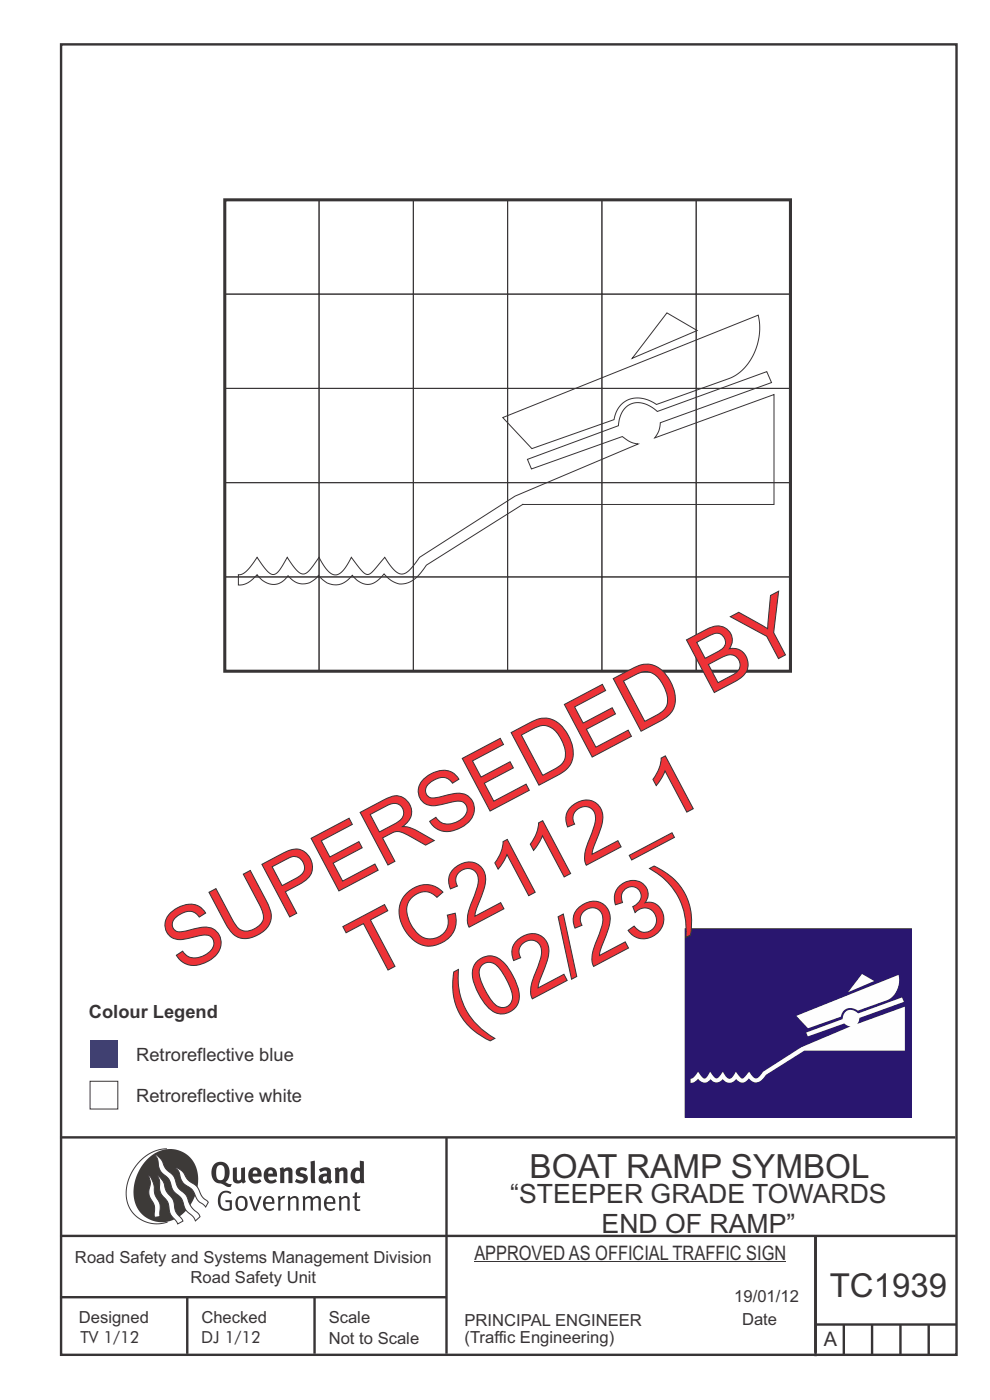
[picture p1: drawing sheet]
<svg xmlns="http://www.w3.org/2000/svg" width="210mm" height="297mm" viewBox="0 0 210 297" stroke-linecap="round" stroke-linejoin="round" font-family="sans-serif">
<g fill="none" stroke="#373435" stroke-width=".51">
<path d="M13 9.4h189.9v278h-189.9zM12.7 241.3h190M94.7 241.4v45.8M12.7 275.2h82M12.7 262.2h190.1M39.7 275.2v12M66.7 275.2v12M173 262.1v25.6M173 281h30M179 281v6.4M185 281v6.4M191 281v6.4"/>
<path d="M197 281v6.4"/>
</g>
<path d="M100.6 267.7h66.2" fill="none" stroke="#373435" stroke-width=".21"/>
<path d="M35.4 243.7a9.5 9.5 0 0 0-8.6 10.4 6.5 6.5 0 0 0 8.8 5.1" fill="none" stroke="#3d3a38" stroke-width=".21"/>
<path d="M31.3 245.9a6.1 6.1 0 0 1 7.3-1.6 6.1 6.1 0 0 1 3.4 6.6 8.8 8.8 0 0 1-7.2 8.4 6.1 6.1 0 0 1-6.4-7.5 10.5 10.5 0 0 1 2.9-5.9z" fill-rule="evenodd" fill="#3d3a38"/>
<g fill="#fefefe" stroke="#3d3a38" stroke-width=".21">
<path d="M31.6 249.4l.3 .3 .6 1.2 .4 2.5 1 2 .1 2.7-1.2 .2-.1-2.5-.9-1.8-.2-.7 .3-2.4z" fill-rule="evenodd"/>
<path d="M37.1 247.7l.6 .1 .9 .6 1.3 1.9 1.9 1.5 1.1 2.1 1.3 1.2-.6 1-1.6-1.5-1.2-2.2-2-1.5-.5-.9-.4-1.5z" fill-rule="evenodd"/>
<path d="M32.8 244.9l.4 .1 .9 .8 1 2.1 1.7 1.5 .9 2.5 1.7 1.6 1.2 2.5 1.6 1.6 .2 .5-1 .9-.4-.9-1.6-1.5-1-2.4-1.7-1.7-.9-2.4-1.8-1.7-.3-.9-.3-1.6z" fill-rule="evenodd"/>
<path d="M33.4 249.4l.5 .3 .7 1 .7 2 1.5 1.9 .5 2.5 1.4 1.8 .1 .1-1.1 .7-1.6-2.2-.6-2.5-1.4-1.9-.3-1v-1.6z" fill-rule="evenodd"/>
</g>
<g fill="#373435">
<path d="M46.8 253.1l.5-.4 .6-.1 .7 .1 .5 .3-.2 .3-.9-.3-.8 .2-.3 .7-.1 1.1 .1 .6 .3 .5 .5 .3 .6 .1 .4-.2v-1.3h-.8l-.1-.4h1.4v2l-.7 .2-.8 .1-.6-.2-.5-.5-.3-.8-.1-.9 .2-.8z" fill-rule="evenodd"/>
<path d="M50.7 254.3l.7-.2 .5 .5 .1 1.2-.2 .4-.3 .3h-.5l-.4-.4-.2-1.1zM50.4 254l-.5 1.1 .2 1.2 .8 .6 1-.2 .4-.4 .2-.5v-.8l-.2-.7-.3-.4-.5-.2h-.6z" fill-rule="evenodd"/>
<path d="M52.8 253.8l.5-.1 .9 2.6 .8-2.5h.5l-1.1 3h-.5z" fill-rule="evenodd"/>
<path d="M56.6 254.2l.4-.1 .4 .1 .2 .3 .1 .5h-1.4zM56.2 254l-.4 1v.7l.3 .6 .3 .4 .6 .2 1-.3 .2-.1-.2-.3-.6 .3-.7-.2-.3-.2-.1-.6v-.1h1.9l-.2-1.2-.8-.5-.5 .1z" fill-rule="evenodd"/>
<path d="M58.9 253.8l.5-.1 .1 .5 .4-.4 .6-.1-.2 .5-.4 .1-.4 .3v2.2h-.5z" fill-rule="evenodd"/>
<path d="M61 253.8h.5a.24 .24 0 0 0 .1 .3 .24 .24 0 0 0 .3-.2l.8-.2 .6 .5v2.6h-.4l-.1-2.3-.1-.3-.3-.1-.8 .5v2.2h-.5z" fill-rule="evenodd"/>
<path d="M64.2 253.8h.4a.23 .23 0 0 0 .2 .3 .23 .23 0 0 0 .3-.2l.5-.2 .5 .2a.23 .23 0 0 0 .3 .2 .23 .23 0 0 0 .2-.1l.8-.3 .6 .4 .1 2.7h-.5v-2.3l-.1-.3-.3-.1-.8 .5v2.2h-.5v-2.3l-.1-.3h-.3l-.8 .4v2.2h-.4z" fill-rule="evenodd"/>
<path d="M69.5 254.2l.5-.1 .4 .1 .2 .8h-1.3zM69.2 254l-.5 1 .1 .7 .2 .6 .4 .4 .4 .2 1.1-.3 .2-.1-.2-.3-.6 .3-.7-.2-.3-.3v-.6h1.9l-.2-1.2-.4-.3-.5-.2-.5 .1z" fill-rule="evenodd"/>
<path d="M71.8 253.8h.5a.24 .24 0 0 0 .1 .3 .24 .24 0 0 0 .4-.2l.7-.2 .6 .5 .1 2.6h-.5v-2.3l-.1-.3-.4-.1-.8 .5v2.2h-.5z" fill-rule="evenodd"/>
<path d="M75.3 253l.5-.1-.1 .9h.8l-.2 .3h-.6v2.2l.2 .2h.5v.3l-.2 .1-.6-.1-.4-.3v-2.4h-.4v-.3h.4z" fill-rule="evenodd"/>
<path d="M46.2 247.4l.4-.2h.4l.6 .6v1.8l-.2 .5-.4 .2h-.7l-.3-.5-.1-1.6zM45.5 246.9l-.4 .7-.2 .8v1l.3 .9 .7 .6 1 .2 1.6 .7 .4-.1 .3-.5h-.6l-.8-.4 .7-.9 .2-1.5a1.91 1.91 0 0 0-1.1-1.8 1.91 1.91 0 0 0-2.1 .3z" fill-rule="evenodd"/>
<path d="M49.4 247.8l.8-.2 .1 2.5 .1 .2 .3 .1 .4-.3v-2.3l.9-.2v2.6l.2 .5-.7 .3a.39 .39 0 0 0-.7 0h-.8l-.5-.4z" fill-rule="evenodd"/>
<path d="M53.8 248.4l.3-.1h.3l.2 .7h-1zM53.1 248l-.3 .5-.1 .8v.7l.4 .6 .5 .4 .6 .1 .7-.1 .6-.4-.4-.5-.4 .3h-.5l-.4-.1-.2-.4v-.3h1.9l-.1-1-.3-.6-1-.4-.5 .1z" fill-rule="evenodd"/>
<path d="M57.1 248.4l.2-.1h.4l.2 .7h-1zM56.4 248l-.4 .6-.1 .8 .1 .7 .4 .5 .5 .4 .6 .1 .6-.1 .6-.4-.3-.5-.6 .3h-.5l-.4-.6v-.2h1.9l-.1-1-.3-.6-.5-.3-.5-.1-.5 .1z" fill-rule="evenodd"/>
<path d="M59.3 247.8l.8-.2 .1 .4 1-.4 .7 .3 .1 .5v2.6h-.8v-2.3l-.3-.3-.6 .3v2.3h-.9z" fill-rule="evenodd"/>
<path d="M63 248l.9-.4 1.3 .3-.3 .6-.9-.2-.3 .2 .1 .3 1 .3 .4 .4v.8l-.4 .6-1.1 .2-1.1-.4 .3-.6 1 .4 .3-.1 .2-.3-.2-.3-.9-.3-.4-.3-.2-.6z" fill-rule="evenodd"/>
<path d="M68.6 249.7l.7-.2v.8l-.3 .2-.3-.1-.2-.3zM67.6 248.1l.4 .6 .8-.4 .5 .2a.35 .35 0 0 1 0 .5 .35 .35 0 0 1-.5 0l-1 .4-.2 .9 .2 .4 .3 .3h1.1a.49 .49 0 0 1 .8 .2l.5-.6-.3-.4v-1.7l-.2-.5-.4-.3-.6-.1z" fill-rule="evenodd"/>
<path d="M71 247.8l.8-.2 .1 .4 .9-.4 .7 .3 .2 .5v2.6h-.8l-.1-2.3-.2-.3-.6 .3v2.3h-.9z" fill-rule="evenodd"/>
<path d="M75.6 248.5l.3-.1 .4 .2v1.5l-.3 .2h-.4l-.2-.4-.1-.9zM76.3 246.2v1.3a.19 .19 0 0 1 0 .3 .19 .19 0 0 1-.3-.1l-.8 .1-.6 .5-.2 .9 .1 1 .3 .5 .6 .3h.6l.5-.2v.2h.8l-.1-4.6z" fill-rule="evenodd"/>
<path d="M65.9 246.4l.9-.2 .1 4.8h-.8l-.1-.3z" fill-rule="evenodd"/>
</g>
<path d="M19.1 229.4h5.9v5.9h-5.9z" fill-rule="evenodd" fill="#fefefe" stroke="#373435" stroke-width=".21"/>
<path d="M19.1 220.7h5.9v5.9h-5.9z" fill-rule="evenodd" fill="#3e4095"/>
<g fill="none" stroke="#373435" stroke-width=".21">
<path d="M47.7 42.4h20v20h-20zM47.7 42.4h120v100h-120zM67.7 42.4h20v20h-20zM87.7 42.4h20v20h-20zM107.7 42.4h20v20h-20zM127.7 42.4h20v20h-20zM147.7 42.4h20v20h-20zM47.7 62.4h20v20h-20zM67.7 62.4h20v20h-20zM87.7 62.4h20v20h-20zM107.7 62.4h20v20h-20zM127.7 62.4h20v20h-20z"/>
<path d="M141.5 66.4l6.4 3.7-13.8 5.9zM147.7 62.4h20v20h-20zM47.7 82.4h20v20h-20zM67.7 82.4h20v20h-20zM87.7 82.4h20v20h-20zM106.6 88.6l54.2-21.7a12.1 12.1 0 0 1-5.4 13.1l-16.1 5.8a5.7 5.7 0 0 0-7.7 .2 5.9 5.9 0 0 0-1.3 3l-17.5 6.2zM107.7 82.4h20v20h-20zM127.7 82.4h20v20h-20zM147.7 82.4h20v20h-20zM47.7 102.4h20v20h-20zM67.7 102.4h20v20h-20zM87.7 102.4h20v20h-20z"/>
<path d="M107.7 102.4h20v20h-20zM127.7 102.4h20v20h-20zM147.7 102.4h20v20h-20zM47.7 122.4h20v20h-20zM50.6 121.9a2.88 2.88 0 0 0 2.3-1.4l1.6-2.3 2 2.8a1.44 1.44 0 0 0 2.3 .5l.8-1.1 1.3-2.2 1.9 2.6a1.69 1.69 0 0 0 1.5 1 1.69 1.69 0 0 0 1.6-1.1l1.8-2.5 1.4 2.3a2.27 2.27 0 0 0 2.7 1.3l1.2-1 1.5-2.6 2 2.6a1.63 1.63 0 0 0 1.9 1l.8-.7 2.4-2.9 1.7 2.3a2.2 2.2 0 0 0 2.7 1.1l1.3-1.1 1.7-2.3 20.3-13 26.1-11-1.6-.4-1.8-1.2-19.3 6.9-.8-2 19.3-7.2a4.8 4.8 0 0 1 3.1-4.8 5.7 5.7 0 0 1 5.1 1.8l23.2-8.5 1.1 2.4-23.6 8.5-.4 1.7-.8 1.5 25.3-9.2v23.3h-53.3l-20.5 12.9a7.6 7.6 0 0 1-4.5 3.9 4.7 4.7 0 0 1-4.4-2 4.2 4.2 0 0 1-4.3 2.1 4.9 4.9 0 0 1-2.5-1.9 4.2 4.2 0 0 1-7 .3l-.2-.2v.1a3.8 3.8 0 0 1-6.4-.1 3.6 3.6 0 0 1-5.6 .9l-1-1.1a4.8 4.8 0 0 1-3.9 2.2zM67.7 122.4h20v20h-20zM87.7 122.4h20v20h-20zM107.7 122.4h20v20h-20zM127.7 122.4h20v20h-20zM147.7 122.4h20v20h-20z"/>
</g>
<path d="M47.7 42.4h120v100h-120z" fill="none" stroke="#373435" stroke-width=".65" stroke-linecap="butt"/>
<path d="M145.3 197h48v40h-48z" fill-rule="evenodd" fill="#3e4095" stroke="#373435" stroke-width=".21"/>
<path d="M145.3 197h48v40h-48z" fill-rule="evenodd" fill="#29166f"/>
<path d="M182.9 206.6l2.5 1.5-5.5 2.4zM168.9 215.5l21.7-8.7a4.7 4.7 0 0 1-2.5 5.4l-6.1 2.2a2.13 2.13 0 0 0-2.2-.5 2.13 2.13 0 0 0-1.4 1.8l-7 2.4zM146.5 228.8l.6-.2 1-1.2a2.45 2.45 0 0 0 1.4 1.4l.5-.3 .6-1.1 .2 .2a1.53 1.53 0 0 0 1.4 1.1l1.1-1.3a2 2 0 0 0 1.5 1.5l.6-.4 .7-1.1 .8 1a.61 .61 0 0 0 .6 .4 .61 .61 0 0 0 .5-.4l.9-1a1.95 1.95 0 0 0 1.6 1.4l.6-.4 .8-1 8.1-5.2 10.4-4.5-.6-.1-.7-.5-7.7 2.8-.4-.8 7.7-2.9a1.81 1.81 0 0 1 1.2-1.9 1.81 1.81 0 0 1 2.1 .7l9.3-3.4 .4 .9-9.4 3.4-.1 .7-.4 .6 10.1-3.6v9.3h-21.3l-8.2 5.1-1 1.3a1.7 1.7 0 0 1-2.5-.5l-.8 .7a1.27 1.27 0 0 1-1.6-.2l-.3-.4-.7 .6-.7 .2a1.78 1.78 0 0 1-1.5-.8l-.8 .6-.6 .1-.6-.1-.6-.6-.5 .6-.7 .2-.8-.3-.6-.6-.8 .7-.7 .2z" fill-rule="evenodd" fill="#fefefe"/>
<g font-size="17.6" fill="#ed3237">
<text x="38.6" y="206.6" transform="rotate(-28 38.6 206.6)">SUPERSEDED BY</text>
<text x="78.3" y="207.9" transform="rotate(-28 78.3 207.9)">TC2112_1</text>
<text x="98.6" y="219.5" transform="rotate(-28 98.6 219.5)">(02/23)</text>
</g>
<text font-size="7.1" fill="#373435" x="112.3" y="249.8">BOAT RAMP SYMBOL</text>
<text font-size="7" fill="#373435" x="176" y="275.1">TC1939</text>
<g font-size="5.6" fill="#373435">
<text x="108.2" y="255.3">“STEEPER GRADE TOWARDS</text>
<text x="127.6" y="261.6">END OF RAMP”</text>
</g>
<g font-size="4.2" fill="#373435">
<text x="100.6" y="267.2">APPROVED AS OFFICIAL TRAFFIC SIGN</text>
<text x="174.7" y="285.6">A</text>
</g>
<g font-size="3.9" fill="#373435">
<text x="18.9" y="215.9">Colour Legend</text>
<text x="28.9" y="225">Retroreflective blue</text>
<text x="28.9" y="233.7">Retroreflective white</text>
</g>
<g font-size="3.5" fill="#373435">
<text x="15.9" y="267.9">Road Safety and Systems Management Division</text>
<text x="40.4" y="272.2">Road Safety Unit</text>
<text x="16.7" y="280.6">Designed</text>
<text x="42.7" y="280.6">Checked</text>
<text x="69.7" y="280.6">Scale</text>
<text x="98.5" y="281.3">PRINCIPAL ENGINEER</text>
<text x="155.8" y="276.2">19/01/12</text>
<text x="157.4" y="281.2">Date</text>
<text x="17.1" y="284.9">TV 1/12</text>
<text x="42.7" y="284.8">DJ 1/12</text>
<text x="69.7" y="285.2">Not to Scale</text>
<text x="98.5" y="284.8">(Traffic Engineering)</text>
</g>
</svg>
